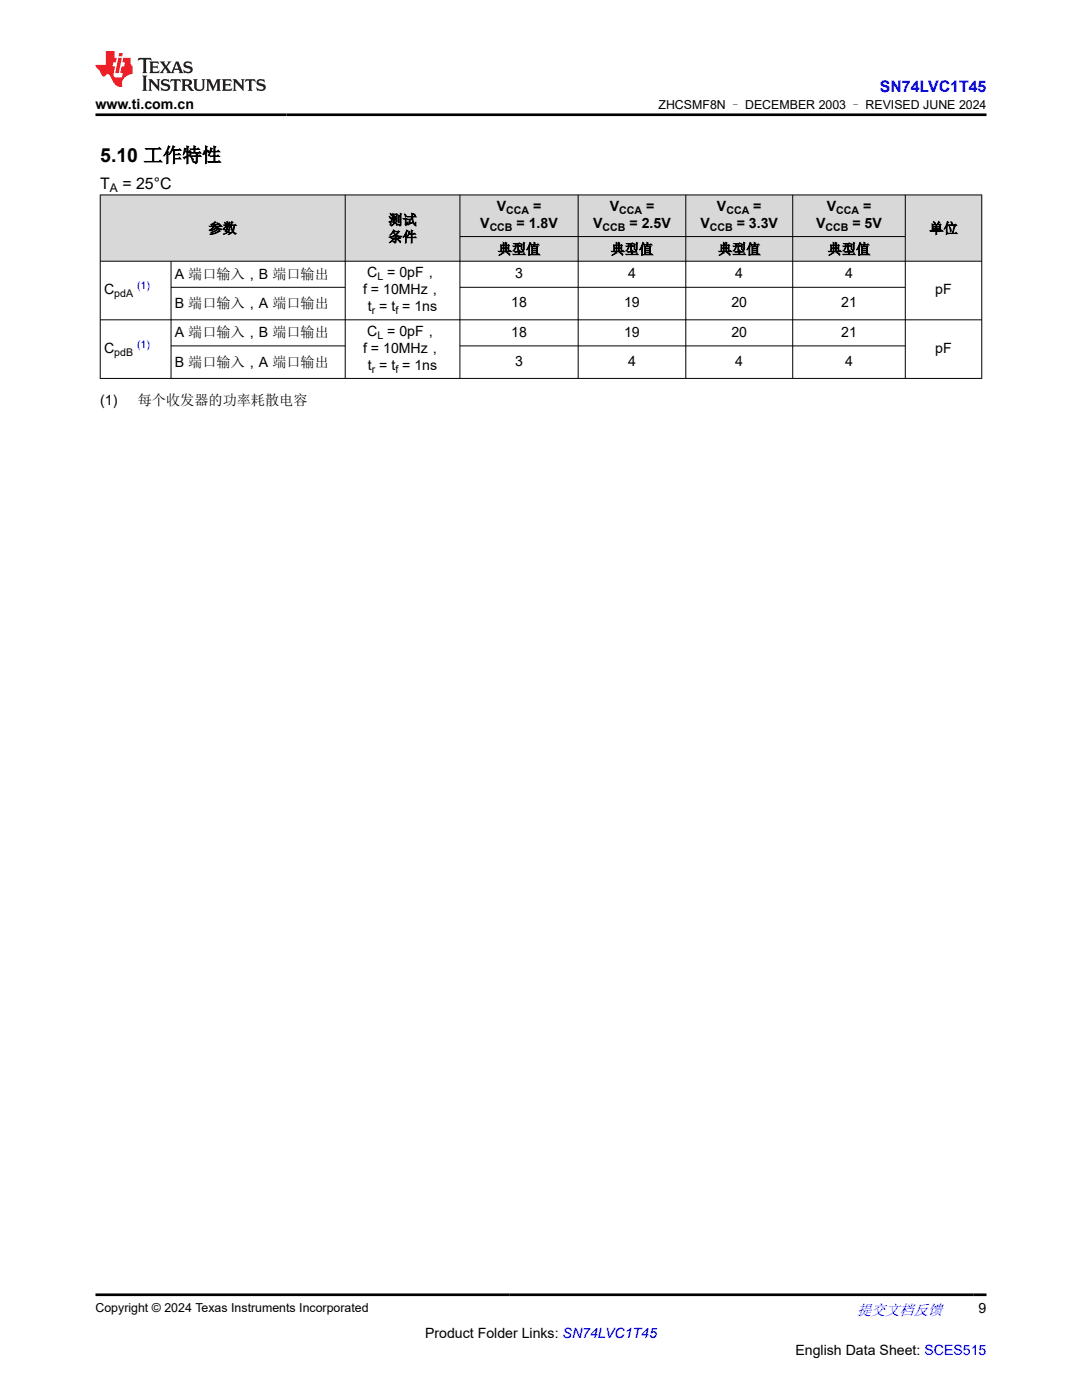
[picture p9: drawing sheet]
<svg xmlns="http://www.w3.org/2000/svg" width="216mm" height="279mm" viewBox="0 0 216 279" stroke-linecap="round" stroke-linejoin="round" font-family="sans-serif">
<g fill="#d8d8d8">
<path d="M20 38.9h175.9v8.3h-175.9z" fill-rule="evenodd"/>
<path d="M20.1 39h48.7v13.1h-48.7z" fill-rule="evenodd"/>
<path d="M68.9 39h22.8v13.1h-22.8z" fill-rule="evenodd"/>
<path d="M91.8 39h23.5v8.2h-23.5z" fill-rule="evenodd"/>
<path d="M115.4 39h21.4v8.2h-21.4z" fill-rule="evenodd"/>
<path d="M136.9 39h21.2v8.2h-21.2z" fill-rule="evenodd"/>
<path d="M158.2 39h22.4v8.2h-22.4z" fill-rule="evenodd"/>
<path d="M180.7 39h15.1v13.1h-15.1z" fill-rule="evenodd"/>
<path d="M91.8 47.3h23.5v4.8h-23.5z" fill-rule="evenodd"/>
<path d="M115.4 47.3h21.4v4.8h-21.4z" fill-rule="evenodd"/>
<path d="M136.9 47.3h21.2v4.8h-21.2z" fill-rule="evenodd"/>
<path d="M158.2 47.3h22.4v4.8h-22.4z" fill-rule="evenodd"/>
</g>
<g fill="none" stroke="#000" stroke-width=".2">
<path d="M19.9 38.9h176.1M20 38.8v36.8M68.9 38.8v36.8M91.8 38.8v36.8M115.4 38.8v36.8M136.8 38.8v36.8M158.2 38.8v36.8M180.6 38.8v36.8M195.9 38.8v36.8M19.9 52.1h176.1M34.1 52.1v23.5M34.1 57.3h34.8"/>
<path d="M91.8 47.2h88.9M91.8 57.3h88.9M19.9 63.8h176.1M19.9 75.5h176.1M34.1 69h34.8M91.8 69h88.9"/>
</g>
<path d="M27.7 11.6l-.2 .5 .5-.2h.6v.1v2.2l-.2 .4h1l-.2-.4v-2.2v-.1h.5l.5 .2-.1-.5zM29.8 12.3l.2 .4v1.5l-.2 .4h1.9l.1-.6a1.08 1.08 0 0 1-1.3 .2v-.7h.6l.4 .2v-.7l-.4 .2h-.6v-.5l.2-.2a1 1 0 0 1 1 .3l-.1-.5zM31.8 12.3l1 1.1-1 1.2h.9l-.2-.2 .4-.8 .5 .8-.2 .2h1.6l-.2-.2 .1-.5h1l.1 .5-.1 .2h.9l-.2-.3-.8-2h-.5l-1 2.2-.8-1.1 .9-1.1h-.8l.2 .2-.5 .6-.3-.6 .1-.2zM35.2 12.7l.4 1h-.8zM36.8 12.4a.65 .65 0 0 0-.2 .7 .65 .65 0 0 0 .6 .5l.7 .1 .1 .3a.79 .79 0 0 1-.7 .4 .79 .79 0 0 1-.7-.5l.1 .7 .2-.1a.93 .93 0 0 0 1.1 .1 .93 .93 0 0 0 .4-1 1.46 1.46 0 0 0-1.2-.6l-.1-.3a1.09 1.09 0 0 1 1.2 .2l-.2-.6-.1 .1-.6-.2zM28.4 15.1l.2 .4v2.2l-.2 .4h1l-.2-.4v-2.2l.2-.4zM29.6 15.8l.2 .4v1.5l-.2 .4h.8l-.3-.4v-1.3l1.7 1.8v-2l.2-.4h-.8l.2 .2 .1 1.1-1.2-1.3zM32.3 15.9a.65 .65 0 0 0-.2 .8 .65 .65 0 0 0 .7 .4l.6 .2 .1 .2a.79 .79 0 0 1-.7 .4 .79 .79 0 0 1-.7-.5l.1 .7 .2-.1a.93 .93 0 0 0 1.1 .1 .93 .93 0 0 0 .4-.9 1.46 1.46 0 0 0-1.2-.6l-.1-.4a1.09 1.09 0 0 1 1.2 .2l-.2-.6-.1 .1-.6-.1zM34.1 15.8l-.1 .6a.63 .63 0 0 1 .7-.3l.1 1.6-.3 .4h1l-.2-.4v-1.6a.66 .66 0 0 1 .8 .3l-.1-.6zM36.2 15.8l.2 .4v1.5l-.2 .4h.9l-.2-.2v-.7h.5l.1 .2a.79 .79 0 0 0 1.2 .6l-1-.9a.61 .61 0 0 0 .6-.6 .61 .61 0 0 0-.5-.7zM36.9 16.1h.2a.47 .47 0 0 1 .5 .1 .47 .47 0 0 1 .1 .5l-.2 .1-.6 .1zM38.5 15.8l.2 .2a2.27 2.27 0 0 0 .4 2 1.04 1.04 0 0 0 1.7-.7v-1.3l.2-.2h-.8l.2 .4v1.1a.6 .6 0 0 1-.6 .6 .6 .6 0 0 1-.6-.6v-1.1l.3-.4zM41.1 15.8l.2 .4v1.5l-.2 .4h.7l-.2-.4v-1.4l.9 1.9 .8-1.9v1.4l-.2 .4h1l-.3-.4v-1.5l.3-.4h-.8l-.7 1.5-.7-1.5zM44.3 15.8l.2 .4v1.5l-.2 .4h1.9l.1-.6a1.09 1.09 0 0 1-1.3 .2v-.7h.6l.4 .2v-.6l-.4 .2h-.6v-.6l.2-.1a1.01 1.01 0 0 1 1 .3l-.1-.6zM46.4 15.8l.3 .4v1.5l-.3 .4h.8l-.2-.4v-1.3l1.6 1.8v-2l.2-.4h-.7l.2 .2v1.1l-1.2-1.3zM49 15.8l-.1 .6a.63 .63 0 0 1 .8-.3v1.6l-.3 .4h1l-.2-.4v-1.6a.66 .66 0 0 1 .8 .3l-.1-.6zM51.4 15.9a.65 .65 0 0 0-.2 .8 .65 .65 0 0 0 .6 .4l.6 .2 .2 .2a.79 .79 0 0 1-.8 .4 .79 .79 0 0 1-.6-.5l.1 .7 .2-.1a.93 .93 0 0 0 1 .1 .93 .93 0 0 0 .5-.9 1.46 1.46 0 0 0-1.3-.6l-.1-.4a1.09 1.09 0 0 1 1.3 .2l-.2-.6-.2 .1-.5-.1z" fill="#231f20"/>
<path d="M21.1 10.2v2.8h-2.1l.1 .3 .9 1a.95 .95 0 0 0 .9 .9 .59 .59 0 0 1 .6-.4 .59 .59 0 0 1 .5 .4l.4 .7a1.59 1.59 0 0 0 2.1 1.4 1.61 1.61 0 0 1 1-2.3l1-.3-.1-1.5a1.59 1.59 0 0 1-.4-1.7h-1.4l-.2 .9h.5l-.1 .9h-.5l-.2 1v.2l.4 .1-.2 .9h-.6a.73 .73 0 0 1-1.1-.7l.3-1.5h-.5l.2-.9h.5l.2-.9h-.5v-1.3zM23.6 11.5l-.6 3.1h.7l.6-3.1zM23.8 10.6l-.1 .6h.7l.1-.6z" fill="#ed1c24"/>
<path d="M19 22.9h177.8M19 258.4h177.8" fill="none" stroke="#000" stroke-width=".53"/>
<text font-size="3.9" x="20" y="32.3">5.10 工作特性</text>
<text font-size="3.2" fill="#00f" x="175.6" y="18.3">SN74LVC1T45</text>
<g font-size="3.2">
<text x="20" y="37.8">T</text>
<text x="24.4" y="37.8">= 25°C</text>
</g>
<text font-size="3" fill="#00f" x="171" y="262.4">提交文档反馈</text>
<g font-size="2.8">
<text x="19" y="21.7">www.ti.com.cn</text>
<text x="41.6" y="46.5">参数</text>
<text x="77.5" y="44.8">测试</text>
<text x="95.8" y="45.5">V</text>
<text x="99.1" y="42.1">V</text>
<text x="103.1" y="45.5">= 1.8V</text>
<text x="106.4" y="42.1">=</text>
<text x="118.4" y="45.5">V</text>
<text x="121.7" y="42.1">V</text>
<text x="125.6" y="45.5">= 2.5V</text>
<text x="128.9" y="42.1">=</text>
<text x="139.8" y="45.5">V</text>
<text x="143.1" y="42.1">V</text>
<text x="147" y="45.5">= 3.3V</text>
<text x="150.3" y="42.1">=</text>
<text x="162.8" y="45.5">V</text>
<text x="165" y="42.1">V</text>
<text x="170.1" y="45.5">= 5V</text>
<text x="172.2" y="42.1">=</text>
<text x="185.4" y="46.5">单位</text>
<text x="77.5" y="48.2">条件</text>
<text x="99.3" y="50.7">典型值</text>
<text x="121.9" y="50.7">典型值</text>
<text x="143.3" y="50.7">典型值</text>
<text x="165.2" y="50.7">典型值</text>
<text x="20.8" y="58.7">C</text>
<text x="34.9" y="55.6">A 端口输入，B 端口输出</text>
<text x="72.4" y="58.7">f = 10MHz，</text>
<text x="73.3" y="55.3">C = 0pF，</text>
<text x="102.8" y="55.5">3</text>
<text x="125.3" y="55.5">4</text>
<text x="146.7" y="55.5">4</text>
<text x="168.6" y="55.5">4</text>
<text x="186.6" y="58.7">pF</text>
<text x="34.9" y="61.5">B 端口输入，A 端口输出</text>
<text x="73.4" y="62.1">t = t = 1ns</text>
<text x="102" y="61.3">18</text>
<text x="124.5" y="61.3">19</text>
<text x="145.9" y="61.3">20</text>
<text x="167.8" y="61.3">21</text>
<text x="20.8" y="70.4">C</text>
<text x="34.9" y="67.3">A 端口输入，B 端口输出</text>
<text x="72.4" y="70.4">f = 10MHz，</text>
<text x="73.3" y="67">C = 0pF，</text>
<text x="102" y="67.2">18</text>
<text x="124.5" y="67.2">19</text>
<text x="145.9" y="67.2">20</text>
<text x="167.8" y="67.2">21</text>
<text x="186.6" y="70.4">pF</text>
<text x="34.9" y="73.1">B 端口输入，A 端口输出</text>
<text x="73.4" y="73.8">t = t = 1ns</text>
<text x="102.8" y="73">3</text>
<text x="125.3" y="73">4</text>
<text x="146.7" y="73">4</text>
<text x="168.6" y="73">4</text>
<text x="20" y="80.9">(1)</text>
<text x="27.5" y="80.9">每个收发器的功率耗散电容</text>
<text x="195.3" y="262.1">9</text>
<text x="84.8" y="266.9">Product Folder Links: SN74LVC1T45</text>
<text x="158.7" y="270.3">English Data Sheet: SCES515</text>
</g>
<g font-size="2.5">
<text x="131.4" y="21.8">ZHCSMF8N – DECEMBER 2003 – REVISED JUNE 2024</text>
<text x="19" y="261.8">Copyright © 2024 Texas Instruments Incorporated</text>
</g>
<text font-size="2.4" x="21.9" y="38.4">A</text>
<g font-size="2.1">
<text x="97.7" y="46">CCB</text>
<text x="101" y="42.7">CCA</text>
<text x="120.2" y="46">CCB</text>
<text x="123.5" y="42.7">CCA</text>
<text x="141.6" y="46">CCB</text>
<text x="144.9" y="42.7">CCA</text>
<text x="164.7" y="46">CCB</text>
<text x="166.8" y="42.7">CCA</text>
<text x="22.8" y="59.3">pdA</text>
<text x="75.3" y="55.9">L</text>
<text x="74.2" y="62.7">r</text>
<text x="78.9" y="62.7">f</text>
<text x="22.8" y="71">pdB</text>
<text x="75.3" y="67.6">L</text>
<text x="74.2" y="74.4">r</text>
<text x="78.9" y="74.4">f</text>
</g>
<g font-size="2.1" fill="#00f">
<text x="27.4" y="57.8">(1)</text>
<text x="27.4" y="69.5">(1)</text>
</g>
</svg>
